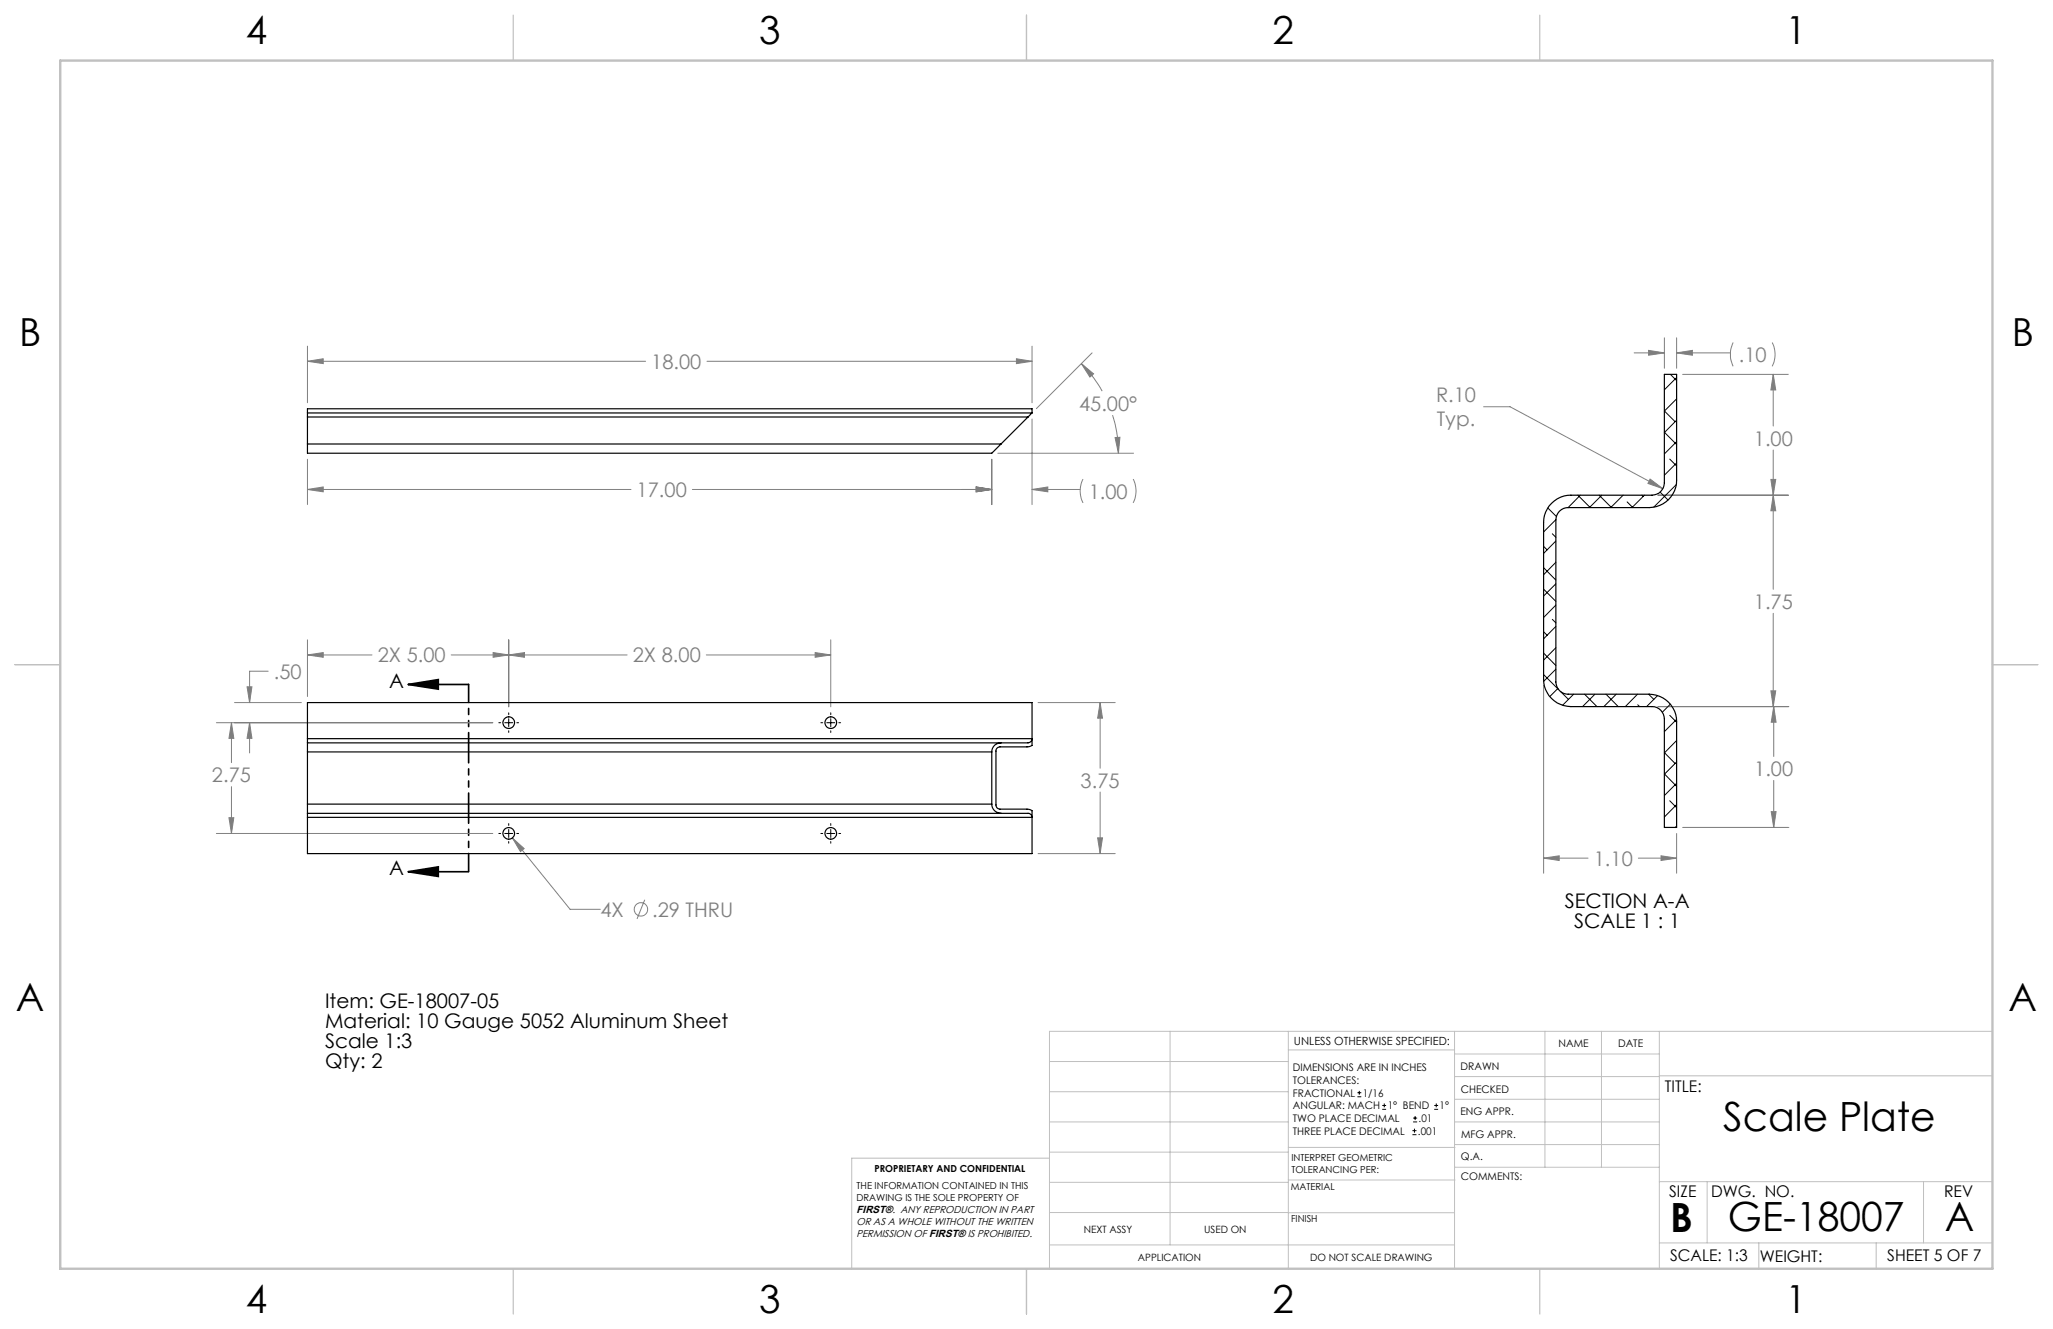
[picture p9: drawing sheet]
<svg xmlns="http://www.w3.org/2000/svg" width="432mm" height="279mm" viewBox="0 0 432 279" stroke-linecap="round" stroke-linejoin="round" font-family="sans-serif">
<g fill="none" stroke="#c0c0c0" stroke-width=".21">
<path d="M246.1 216.8v44.9M271 216.8v49.9M305.9 216.8v49.9M324.9 216.8v28.6M336.8 216.8v28.6M349 216.8v49.9M419.1 216.8h-198.4v49.9M220.7 235.9h50.3M220.7 229.5h50.3M220.7 223.2h50.3M271 220.7h34.9M305.9 231.1h43.1"/>
<path d="M305.9 226.3h43.1M305.9 221.6h43.1M305.9 235.9h43.1M349 226.2h70.1M220.7 248.6h50.3M220.7 242.2h50.3M220.7 254.9h50.3M220.7 243.5h-41.6v23.2M271 255h34.9M271 248.1h35M271 241.2h35M305.9 240.6h43.1"/>
<path d="M306 245.4h43M349 248.4h70.1M359.1 248.4v12.9M404.6 248.4v12.9M220.7 261.7h85.2M349 261.3h70.1M369.9 261.3v5.4M394.6 261.3v5.4"/>
</g>
<path d="M108 3.2v9.5M215.9 3.2v9.5M323.8 3.2v9.5M3.1 139.7h9.6M419.1 139.7h9.5M108 266.7v9.6M215.9 266.7v9.6M323.8 266.7v9.6" fill="none" stroke="#c0c0c0" stroke-width=".25"/>
<path d="M12.7 12.7h406.4v254h-406.4z" fill="none" stroke="#c0c0c0" stroke-width=".5"/>
<g fill="none" stroke="#808080" stroke-width=".21">
<path d="M64.7 76l3.3-.6v1zM64.7 72.8v11.9M64.7 76h71.1M148.7 76h68.4M213.8 75.4l3.3 .6-3.3 .4zM217.1 72.8v11.9M227.4 76.4l2.6 2.2-.8 .7zM227.4 76.4a26.3 26.3 0 0 1 4.4 5.8M229.7 74.2l-11.7 11.7M343.7 74.2h6.4M346.7 73.7l3.4 .5-3.4 .5zM350.1 71v6.4"/>
<path d="M352.6 74.2l3.4-.5v1zM352.6 71v6.4M352.6 74.2h11.3M353.9 78.7h22.2M364.5 72a5.8 5.8 0 0 0 0 5M372.7 72a5.5 5.5 0 0 1 0 5M373 78.7l.5 3.3h-1zM373 78.7v10.9M64.7 96.6v9.5M208.6 96.6v9.5M209.9 95.3h28.5M217.1 88.1v18"/>
<path d="M234 87.3a25.3 25.3 0 0 1 1.2 8M234.5 92l1-.1-.3 3.4zM312 85.5h5.6l32.1 17.2M373 94.6v29.3M64.7 102.9l3.3-.5v1zM64.7 102.9h68M145.6 102.9h63M205.3 102.4l3.3 .5-3.3 .5zM217.1 102.9l3.3-.5v1zM217.1 102.9h10.1M227.8 100.7a5.5 5.5 0 0 0 0 5M238.3 100.7a5.5 5.5 0 0 1 0 5"/>
<path d="M347.1 100.7l2.6 2-3.1-1.1zM348.7 104.1h27.4M372.5 100.8h1l-.5 3.3zM373 104.1l.5 3.3h-1zM64.7 137.7l3.3-.5v1zM64.7 134.5v11.9M64.7 137.7h13.5M94.9 137.7h37M103.7 137.2l3.3 .5-3.3 .5zM107 137.7l3.3-.5v1zM107 134.5v14.1M148.6 137.7h26.1"/>
<path d="M171.4 137.2l3.3 .5-3.3 .5zM174.7 134.5v14.1M373 128.9v19.7M45.5 151.9h58.1M48.7 151.9l.5 3.3h-1zM48.7 151.9v8.4M49.3 147.7h14.1M52 144.4h1l-.5 3.3zM52.5 151.9l.5 3.3h-1zM52.5 151.9v6.4M56.4 141.1h-3.9v6.6M218.3 147.7h16.3"/>
<path d="M231.4 147.7l.5 3.3h-1zM231.4 147.7v13.8M324.7 144v39.6M348.7 148.6h27.5M372.5 145.2h1l-.5 3.4zM373.1 148.6l.5 3.2h-1.1zM373.1 148.6v10.4M45.5 175.2h58.1M48.2 171.9h1l-.5 3.3zM48.7 165.4v9.8M107.8 176.2l2.4 2.2-.7 .6zM107.8 176.2l12.1 15h6.4"/>
<path d="M218.3 179.5h16.3M230.9 176.1h1l-.5 3.4zM231.4 166.5v13M349.4 179.9l3.2 .5-3.2 .5zM352.6 175.2v8.4M353.9 174h22.3M372.5 170.6h1.1l-.5 3.4zM373.1 164.1v9.9M135.6 189.2l-1.6 4M324.7 180.4l3.2-.5v1zM324.7 180.4h9.3M344.6 180.4h8"/>
<circle cx="134.8" cy="191.2" r="1.4"/>
</g>
<path d="M85.8 143.9h12.7M85.8 143.9l6.4-1v2zM85.8 183.3h12.7M85.8 183.3l6.4-1.1v2.1z" fill="none" stroke="#000" stroke-width=".35"/>
<g fill="none" stroke="#000" stroke-width=".21">
<path d="M104.9 151.9h.4M106.2 151.9h1.6M107 149.9v.3M107 151.1v1.7M107 153.6v.4M108.7 151.9h.4M172.6 151.9h.4M173.9 151.9h1.7M174.7 149.9v.3M174.7 151.1v1.7M174.7 153.6v.4M176.4 151.9h.4"/>
<path d="M104.9 175.2h.4M106.2 175.2h1.6M107 173.1v.4M107 174.4v1.7M107 176.9v.4M108.7 175.2h.4M172.6 175.2h.4M173.9 175.2h1.7M174.7 173.1v.4M174.7 174.4v1.7M174.7 176.9v.4M176.4 175.2h.4"/>
</g>
<path d="M98.6 143.9v39.3" fill="none" stroke="#000" stroke-width=".35" stroke-dasharray="6.3 1.3 1.3 1.3 1.3 1.3" stroke-dashoffset="2.5"/>
<path d="M85.8 143.9l6.4-1v2zM85.8 183.3l6.4-1.1v2.1z" fill="#000"/>
<path d="M213.8 75.4l3.3 .6-3.3 .4zM64.7 76l3.3-.6v1zM205.3 102.4l3.3 .5-3.3 .5zM64.7 102.9l3.3-.5v1zM205.3 102.4l3.3 .5-3.3 .5zM217.1 102.9l3.3-.5v1zM234.5 92l1-.1-.3 3.4zM227.4 76.4l2.6 2.2-.8 .7zM48.7 151.9l.5 3.3h-1zM48.2 171.9h1l-.5 3.3zM52 144.4h1l-.5 3.3zM52.5 151.9l.5 3.3h-1zM64.7 137.7l3.3-.5v1zM103.7 137.2l3.3 .5-3.3 .5zM107 137.7l3.3-.5v1zM171.4 137.2l3.3 .5-3.3 .5zM231.4 147.7l.5 3.3h-1zM230.9 176.1h1l-.5 3.4zM107.8 176.2l1.7 2.8 .7-.6zM346.7 73.7l3.4 .5-3.4 .5zM352.6 74.2l3.4-.5v1zM347.1 100.7l-.5 .9 3.1 1.1zM373 78.7l.5 3.3h-1zM372.5 100.8h1l-.5 3.3zM373 104.1l.5 3.3h-1zM372.5 145.2h1l-.5 3.4zM373.1 148.6l.5 3.2h-1.1zM372.5 170.6h1.1l-.5 3.4zM349.4 179.9l3.2 .5-3.2 .5zM324.7 180.4l3.2-.5v1z" fill="#808080"/>
<g fill="none" stroke="#000" stroke-width=".25">
<path d="M350.1 78.7h2.5v22.2a5.8 5.8 0 0 1-5.7 5.8h-17.1a2.59 2.59 0 0 0-2.6 2.6v34.1a2.59 2.59 0 0 0 2.6 2.5h17.1a5.8 5.8 0 0 1 5.7 5.8v22.3h-2.5v-22.9a2.59 2.59 0 0 0-2.6-2.5h-17.1a5.8 5.8 0 0 1-5.7-5.8v-32.9a5.8 5.8 0 0 1 5.7-5.8h17.1a2.65 2.65 0 0 0 2.6-2.6zM64.7 86.8v.9M64.7 93.3v2h143.9l1.9-2M64.7 86.8v-.9h152.4v.9M64.7 86.8h152.4M64.7 87.7v5.6M64.7 87.7h151.5M64.7 93.3h145.8M216.2 87.7l-5.7 5.6M217.1 86.8l-.9 .9M64.7 156.2v1.9M64.7 155.3h152.4a.9 .9 0 0 1-.9 .9h-151.5"/>
<path d="M64.7 155.3v-7.6h152.4v9l-1.1 .3h-5.7a.84 .84 0 0 0-.8 .9v11.3a.84 .84 0 0 0 .8 .9h5.7l1.1 .3v9.1h-152.4v-7.7M64.7 155.3v.9M64.7 158.1v11M64.7 158.1h143.9M208.6 158.1v11M210.5 156.2a1.87 1.87 0 0 0-1.9 1.9M64.7 169.1v1.9M64.7 171h151.5a.84 .84 0 0 1 .9 .8h-152.4M64.7 171v.8M64.7 169.1h143.9M208.6 169.1a1.93 1.93 0 0 0 1.9 1.9"/>
<circle cx="107" cy="151.9" r="1.22"/>
<circle cx="174.7" cy="151.9" r="1.22"/>
<circle cx="107" cy="175.2" r="1.22"/>
<circle cx="174.7" cy="175.2" r="1.22"/>
</g>
<g fill="none" stroke="#000" stroke-width=".21">
<path d="M351.3 78.7l1.3 1.3M352.6 79.4l-2.5 2.6M350.1 99.9h.1M350.1 90.9l2.5 2.6M350.1 86.4l2.2 2.3M350.1 81.9h.1M351.2 96.5l1.4 1.5M352.6 83.9l-2.5 2.5M352.6 88.3l-2.5 2.6M352.6 92.9l-2.5 2.5M352.6 97.3l-2.5 2.6M324.7 119.3l2.5 2.7"/>
<path d="M324.7 114.9l.7 .7M325.5 106.8l1.8 1.8M326.5 112.2l.7 .8M327.2 109.3l-2.5 2.5M327.2 113.7l-2.5 2.6M327.2 118.2l-2.5 2.6M331.9 104.1l2.5 2.5M332.4 104.1l-2.6 2.6M336.3 104.1l2.6 2.6M336.9 104.1l-2.6 2.6M341.4 104.1l-2.6 2.6M342.2 105.5l1.2 1.2"/>
<path d="M345.3 104.1l.3 .3M345.9 104.1l-2.6 2.6M349.2 103.5l1.6 1.6M352.6 101.9l-4.8 4.7M324.7 137.3l2.5 2.6M324.7 132.8l.7 .8M324.7 123.9l2.5 2.5M326.5 130.2l.7 .8M327.2 122.7l-2.5 2.6M327.2 127.2l-2.5 2.6M327.2 131.7l-2.5 2.6M327.2 136.2l-2.5 2.6"/>
<path d="M324.7 141.8l3.1 3.2M327.2 140.7l-2.5 2.6M327.7 144.7l-1.7 1.7M328.2 145.4l1.7 1.6M331 145.9l-2.4 2.4M333.3 145.9l2.6 2.7M335.5 145.9l-2.7 2.7M337.8 145.9l2.6 2.7M339.9 145.9l-2.6 2.7M344.4 145.9l-2.6 2.7M344.5 148.2l.4 .4M346.7 145.9l1.1 1.1"/>
<path d="M348.7 146.2l-2.4 2.4M350.1 158.2l2.2 2.3M350.1 153.7v.1M351.2 150.4l1.4 1.4M351.3 148l-1.7 1.7M352.6 151.2l-2.5 2.6M352.6 155.7l-2.5 2.6M350.1 171.7h.1M350.1 162.7l2.5 2.6M351.2 168.3l1.4 1.5M352.6 160.2l-2.5 2.6M352.6 164.7l-2.5 2.6"/>
<path d="M352.6 169.2l-2.5 2.6M352.6 173.7l-.2 .3M285.5 230.6h.8M285.5 229.7h.8M285.9 229.3v.9M290.7 233.2h.8M290.7 232.4h.8M291.1 232v.8M297.1 238.5h.8M297.1 237.7h.8M297.2 235.9h.9M297.2 235.1h.9"/>
<path d="M297.5 237.3v.8M297.6 234.6v.9M301.7 233.2h.8M301.7 232.4h.8M302.1 232v.8"/>
</g>
<g font-size="8.5">
<text x="362.4" y="237.7">Scale Plate</text>
<text x="351.3" y="259">B</text>
<text x="363.4" y="258.9">GE-18007</text>
<text x="409.1" y="258.9">A</text>
</g>
<g font-size="8.1">
<text x="51.7" y="9.3">4</text>
<text x="159.7" y="9.3">3</text>
<text x="267.6" y="9.3">2</text>
<text x="375.6" y="9.3">1</text>
<text x="4" y="72.8">B</text>
<text x="423.1" y="72.8">B</text>
<text x="3.3" y="212.5">A</text>
<text x="422.4" y="212.5">A</text>
<text x="51.7" y="276">4</text>
<text x="159.7" y="276">3</text>
<text x="267.6" y="276">2</text>
<text x="375.6" y="276">1</text>
</g>
<g font-size="4.2" fill="#808080">
<text x="137" y="77.5">18.00</text>
<text x="365.7" y="76.1">.10</text>
<text x="227" y="86.3">45.00°</text>
<text x="302" y="84.6">R.10</text>
<text x="302.2" y="89.6">Typ.</text>
<text x="368.9" y="93.7">1.00</text>
<text x="133.9" y="104.5">17.00</text>
<text x="229" y="104.8">1.00</text>
<text x="368.9" y="128">1.75</text>
<text x="57.6" y="142.7">.50</text>
<text x="79.4" y="139.3">2X 5.00</text>
<text x="133.1" y="139.3">2X 8.00</text>
<text x="44.6" y="164.5">2.75</text>
<text x="227.3" y="165.6">3.75</text>
<text x="369" y="163.2">1.00</text>
<text x="335.2" y="182">1.10</text>
<text x="126.3" y="192.7">4X</text>
<text x="137.2" y="192.7">.29 THRU</text>
</g>
<g font-size="4.2">
<text x="81.8" y="144.5">A</text>
<text x="81.8" y="183.9">A</text>
<text x="329.1" y="190.8">SECTION A-A</text>
<text x="331.1" y="195">SCALE 1 : 1</text>
<text x="68.4" y="211.9">Item: GE-18007-05</text>
<text x="68.4" y="216.1">Material: 10 Gauge 5052 Aluminum Sheet</text>
<text x="68.4" y="220.3">Scale 1:3</text>
<text x="68.4" y="224.4">Qty: 2</text>
</g>
<g font-size="3.4">
<text x="350.2" y="229.5">TITLE:</text>
<text x="351.1" y="251.6">SIZE</text>
<text x="359.9" y="251.6">DWG. NO.</text>
<text x="408.9" y="251.7">REV</text>
<text x="351.2" y="265.2">SCALE: 1:3</text>
<text x="370.1" y="265.3">WEIGHT:</text>
<text x="396.9" y="265.2">SHEET 5 OF 7</text>
</g>
<text font-size="2.4" x="272.2" y="219.7">UNLESS OTHERWISE SPECIFIED:</text>
<g font-size="2.2">
<text x="327.8" y="220.1">NAME</text>
<text x="340.3" y="220.2">DATE</text>
<text x="271.9" y="225.3">DIMENSIONS ARE IN INCHES</text>
<text x="271.9" y="227.9">TOLERANCES:</text>
<text x="307.2" y="224.9">DRAWN</text>
<text x="271.9" y="230.6">FRACTIONAL</text>
<text x="271.9" y="233.2">ANGULAR: MACH</text>
<text x="286.6" y="230.6">1/16</text>
<text x="291.9" y="233.2">1° BEND</text>
<text x="302.8" y="233.2">1°</text>
<text x="307.3" y="229.8">CHECKED</text>
<text x="271.9" y="238.5">THREE PLACE DECIMAL</text>
<text x="271.9" y="235.9">TWO PLACE DECIMAL</text>
<text x="298.2" y="238.5">.001</text>
<text x="298.4" y="235.9">.01</text>
<text x="307.2" y="234.5">ENG APPR.</text>
<text x="307.3" y="239.2">MFG APPR.</text>
<text x="307.3" y="243.9">Q.A.</text>
<text x="307.3" y="248.1">COMMENTS:</text>
<text x="180.2" y="255.1">FIRST®. ANY REPRODUCTION IN PART</text>
</g>
<g font-size="2.1">
<text x="180.2" y="257.6">OR AS A WHOLE WITHOUT THE WRITTEN</text>
<text x="180.2" y="260.1">PERMISSION OF FIRST® IS PROHIBITED.</text>
<text x="227.9" y="259.2">NEXT ASSY</text>
<text x="253.3" y="259.2">USED ON</text>
<text x="239.3" y="265">APPLICATION</text>
<text x="275.5" y="265.1">DO NOT SCALE DRAWING</text>
</g>
<g font-size="2">
<text x="271.6" y="244.1">INTERPRET GEOMETRIC</text>
<text x="180.2" y="250">THE INFORMATION CONTAINED IN THIS</text>
<text x="183.9" y="246.4">PROPRIETARY AND CONFIDENTIAL</text>
<text x="271.5" y="250.2">MATERIAL</text>
<text x="271.6" y="246.6">TOLERANCING PER:</text>
<text x="180.2" y="252.5">DRAWING IS THE SOLE PROPERTY OF</text>
<text x="271.5" y="257">FINISH</text>
</g>
</svg>
